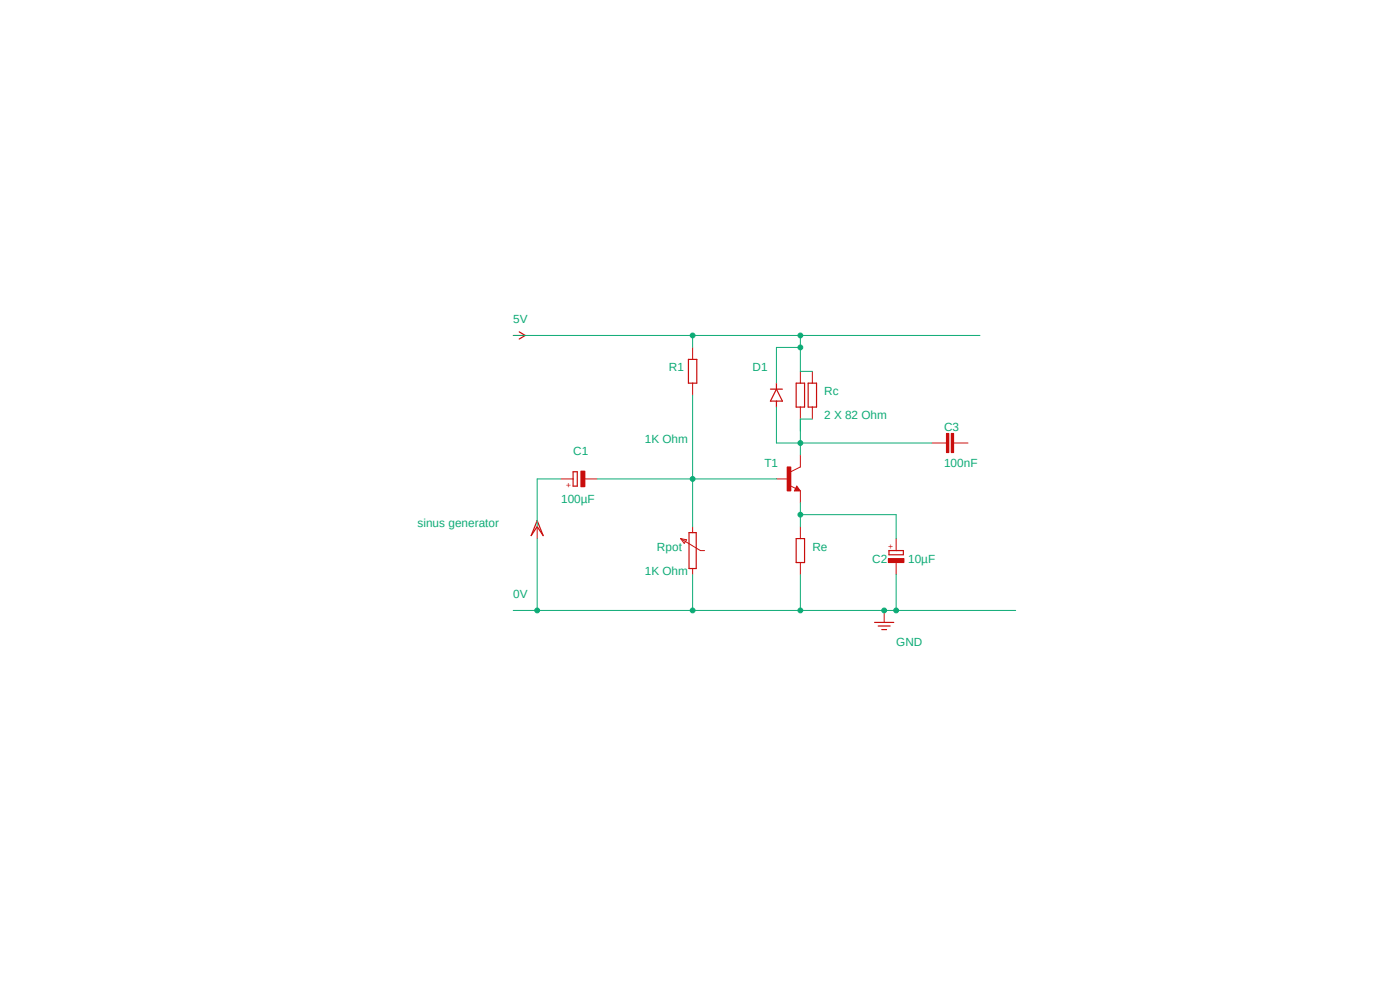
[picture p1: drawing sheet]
<svg xmlns="http://www.w3.org/2000/svg" width="297mm" height="210mm" viewBox="0 0 297 210" stroke-linecap="round" stroke-linejoin="round" font-family="sans-serif">
<path d="M88 66l127.6 71.8M215.6 66l-127.6 71.8" fill="none" stroke="#fff" stroke-width=".21"/>
<path d="M146 76.2h1.8v5.1h-1.8zM168.9 81.3h1.8v5.1h-1.8zM121.6 100.1h.9v3h-.9zM168.9 114.3h1.8v5h-1.8z" fill="none" stroke="#c90d0c" stroke-width=".25"/>
<path d="M146.9 73.7v2.5M169.8 78.8v2.5M146.9 81.3v2.5M169.8 86.4v2.5M119 101.6h2.6M124.1 101.6h2.6M169.8 111.7v2.6M169.8 119.3v2.6" fill="none" stroke="#c90d0c" stroke-width=".21"/>
<path d="M123.2 99.9h.9v3.4h-.9z" fill-rule="evenodd" fill="#c90d0c"/>
<path d="M123.2 99.9h.9v3.4h-.9zM190.1 114.3v2.5M190.1 119.3v2.6" fill="none" stroke="#c90d0c" stroke-width=".21"/>
<path d="M188.6 116.8h3v.9h-3z" fill="none" stroke="#c90d0c" stroke-width=".25"/>
<path d="M188.5 118.5h3.3v.8h-3.3z" fill-rule="evenodd" fill="#c90d0c"/>
<path d="M169.8 99.1l-2 1M167.6 103l1.2 .6M169 103.1l.8 1h-1.3zM188.5 118.5h3.3v.8h-3.3z" fill="none" stroke="#c90d0c" stroke-width=".21"/>
<path d="M169 103.6l.2 .3h-.4l.2-.5 .5 .6h-.7" fill="none" stroke="#c90d0c" stroke-width=".25"/>
<path d="M167 99.1h.8v5h-.8z" fill-rule="evenodd" fill="#c90d0c"/>
<path d="M167 99.1h.8v5h-.8zM169.8 96.5v2.6M197.7 94h3.1M202.3 94h3.1M164.7 101.6h2.6M169.8 104.1v2.6" fill="none" stroke="#c90d0c" stroke-width=".21"/>
<path d="M163.4 82.5h2.6M164.7 82.5l1.3 2.6h-2.6zM164.7 81.3v1.2M164.7 85.1v1.3" fill="none" stroke="#c90d0c" stroke-width=".25"/>
<path d="M201.8 91.9h.5v4.1h-.5z" fill-rule="evenodd" fill="#c90d0c"/>
<path d="M201.8 91.9h.5v4.1h-.5z" fill="none" stroke="#c90d0c" stroke-width=".21"/>
<path d="M200.8 91.9h.5v4.1h-.5z" fill-rule="evenodd" fill="#c90d0c"/>
<path d="M108.9 71.2h2.5M172.3 78.8v2.5M172.3 86.4v2.5M200.8 91.9h.5v4.1h-.5zM114 111.7v2.6M144.4 114.3l4.2 2.5h.9M144.4 114.3l1.3 .2-.5 .8zM146.9 111.7v1.3M146.9 120.6v1.3M187.6 129.5v2.5" fill="none" stroke="#c90d0c" stroke-width=".21"/>
<path d="M110.2 70.4l1.2 .8-1.2 .7M171.4 81.3h1.8v5.1h-1.8zM114 110.4l1.2 3.2-1.2-1.9-1.3 1.9zM146.2 113h1.5v7.6h-1.5zM185.5 132h4.1M186.3 132.8h2.5M187.1 133.6h1" fill="none" stroke="#c90d0c" stroke-width=".25"/>
<path d="M108.9 71.2h99M146.9 71.2v2.5M169.8 71.2v7.6" fill="none" stroke="#0dab76" stroke-width=".21"/>
<circle cx="146.9" cy="71.2" r=".51" fill="#0dab76"/>
<circle cx="146.9" cy="71.2" r=".51" fill="none" stroke="#0dab76" stroke-width=".21"/>
<circle cx="169.8" cy="71.2" r=".51" fill="#0dab76"/>
<circle cx="169.8" cy="71.2" r=".51" fill="none" stroke="#0dab76" stroke-width=".21"/>
<circle cx="169.8" cy="73.7" r=".51" fill="#0dab76"/>
<g fill="none" stroke="#0dab76" stroke-width=".21">
<path d="M169.8 73.7h-5.1v7.6M146.9 83.8v27.9M126.7 101.6h20.2"/>
<circle cx="169.8" cy="73.7" r=".51"/>
</g>
<circle cx="146.9" cy="101.6" r=".51" fill="#0dab76"/>
<g fill="none" stroke="#0dab76" stroke-width=".21">
<path d="M164.7 94h33M169.8 94v2.5M146.9 101.6h17.8"/>
<circle cx="146.9" cy="101.6" r=".51"/>
</g>
<circle cx="169.8" cy="94" r=".51" fill="#0dab76"/>
<g fill="none" stroke="#0dab76" stroke-width=".21">
<path d="M164.7 86.4v7.6M169.8 88.9v5.1M169.8 106.7v5M169.8 109.2h20.3v5.1"/>
<circle cx="169.8" cy="94" r=".51"/>
</g>
<circle cx="169.8" cy="109.2" r=".51" fill="#0dab76"/>
<g fill="none" stroke="#0dab76" stroke-width=".21">
<path d="M119 101.6h-5v10.1M108.9 129.5h38M169.8 129.5h20.3"/>
<circle cx="169.8" cy="109.2" r=".51"/>
</g>
<circle cx="187.6" cy="129.5" r=".51" fill="#0dab76"/>
<g fill="none" stroke="#0dab76" stroke-width=".21">
<path d="M146.9 121.9v7.6h22.9v-7.6M190.1 121.9v7.6h25.4"/>
<circle cx="187.6" cy="129.5" r=".51"/>
</g>
<circle cx="190.1" cy="129.5" r=".51" fill="#0dab76"/>
<circle cx="190.1" cy="129.5" r=".51" fill="none" stroke="#0dab76" stroke-width=".21"/>
<circle cx="169.8" cy="129.5" r=".51" fill="#0dab76"/>
<circle cx="169.8" cy="129.5" r=".51" fill="none" stroke="#0dab76" stroke-width=".21"/>
<circle cx="146.9" cy="129.5" r=".51" fill="#0dab76"/>
<g fill="none" stroke="#0dab76" stroke-width=".21">
<path d="M114 114.3v15.2"/>
<circle cx="146.9" cy="129.5" r=".51"/>
</g>
<circle cx="114" cy="129.5" r=".51" fill="#0dab76"/>
<g fill="none" stroke="#0dab76" stroke-width=".21">
<path d="M169.8 78.8h2.5M172.3 88.9h-2.5v2.5"/>
<circle cx="114" cy="129.5" r=".51"/>
</g>
<g font-size="2.5" fill="#0dab76">
<text x="108.9" y="68.6">5V</text>
<text x="141.9" y="78.8">R1</text>
<text x="159.6" y="78.8">D1</text>
<text x="174.9" y="83.8">Rc</text>
<text x="174.9" y="88.9">2 X 82 Ohm</text>
<text x="136.8" y="94">1K Ohm</text>
<text x="200.3" y="91.4">C3</text>
<text x="121.6" y="96.5">C1</text>
<text x="162.2" y="99.1">T1</text>
<text x="200.3" y="99.1">100nF</text>
<text x="119" y="106.7">100µF</text>
<text x="88.6" y="111.7">sinus generator</text>
<text x="139.4" y="116.8">Rpot</text>
<text x="172.3" y="116.8">Re</text>
<text x="185" y="119.3">C2</text>
<text x="192.7" y="119.3">10µF</text>
<text x="136.8" y="121.9">1K Ohm</text>
<text x="108.9" y="127">0V</text>
<text x="190.1" y="137.1">GND</text>
</g>
<g font-size="1.8" fill="#c90d0c">
<text x="120.1" y="103.5">+</text>
<text x="189.5" y="116.4" transform="rotate(-90 189.5 116.4)">+</text>
</g>
</svg>
